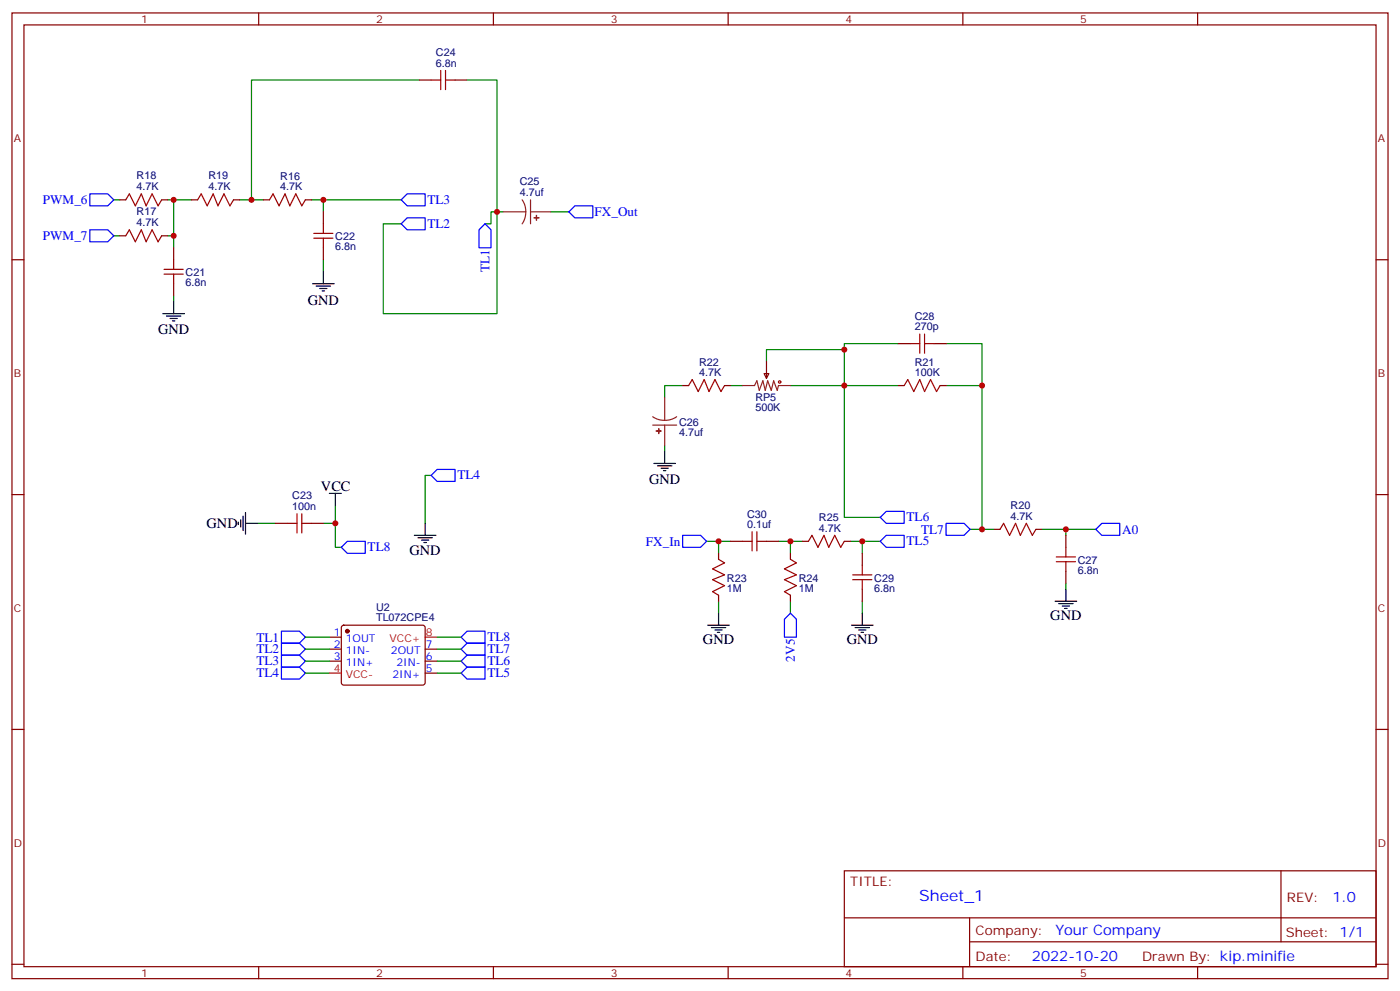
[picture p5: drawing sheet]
<svg xmlns="http://www.w3.org/2000/svg" width="412mm" height="292mm" viewBox="0 0 412 292" stroke-linecap="round" stroke-linejoin="round" font-family="sans-serif">
<g fill="none" stroke="#870000" stroke-width=".35">
<path d="M3.5 3.8h405.4v284.3h-405.4zM7.1 7.3h398.2v277.3h-398.2zM76.2 3.8v3.5M145.3 3.8v3.5M214.5 3.8v3.5M283.6 3.8v3.5M352.8 3.8v3.5M123.5 23.6h3.5M134.1 23.6h3.5M35.3 58.8h1.7M47.6 58.8h1.8M56.4 58.8h1.8"/>
<path d="M68.8 58.8h1.8M77.6 58.8h1.8M90 58.8h1.7M3.5 76.5h3.6M35.3 69.4h1.7M47.6 69.4h1.8M51.2 73v3.5M95.2 62.4v3.5M95.2 73v3.5M405.3 76.5h3.6M51.2 83.5v3.6M201.1 113.5h1.7"/>
<path d="M213.4 113.5h1.8M225.1 110h1.4l-.7 1.4zM225.8 106.5v4.9M264.6 101.2h3.5M264.6 113.5h1.7M275.2 101.2h3.5M276.9 113.5h1.8M3.5 145.6h3.6M81.1 154.1h3.6M91.7 154.1h3.5M215.2 159.4h3.5M225.8 159.4h3.5"/>
<path d="M236.4 159.4h1.7M248.7 159.4h1.8M292.8 155.9h1.8M305.2 155.9h1.7M314 157.6v3.5M405.3 145.6h3.6M211.7 162.9v1.8M211.7 175.3v1.7M232.8 162.9v1.8M232.8 175.3v1.7M254 162.9v3.5M254 173.5v3.5"/>
<path d="M314 168.2v3.5M97 187.6h3.5M97 191.1h3.5M97 194.7h3.5M100.8 184.3l.4-.2h23.3l.5 .2 .2 .5v16.5l-.7 .4h-23.5l-.5-.7v-16.2zM125.2 191.1h3.6M125.2 194.7h3.6M125.2 198.2h3.6M3.5 214.8h3.6M405.3 214.8h3.6M248.7 256.4h156.6v28.2h-156.6zM377.3 256.4v20.9"/>
<path d="M248.7 270.2h156.5M285.6 277.3h119.6M285.6 270.2v14.2M3.5 283.9h3.6M76.2 284.6v3.5M145.3 284.6v3.5M214.5 284.6v3.5M283.6 284.6v3.5M352.8 284.6v3.5M405.3 283.9h3.6"/>
</g>
<g fill="none" stroke="#008700" stroke-width=".35">
<path d="M123.5 23.6h-49.4v35.2M137.6 23.6h8.8v68.8h-33.5v-26.5h5.3M33.5 58.8h1.8M49.4 58.8h7M51.2 58.8v14.2M70.6 58.8h7M91.7 58.8h3.5v3.6M95.2 58.8h23M33.5 69.4h1.8M49.4 69.4h1.8M95.2 76.5v3.5M148.2 62.4h-3.6v3.5h-1.7"/>
<path d="M162.3 62.4h5.3M51.2 87.1v1.7M201.1 113.5h-5.3v3.6M215.2 113.5h3.5M232.8 113.5h31.8M248.7 102.9h-22.9v3.6M264.6 101.2h-15.9v51.1h10.6M278.7 101.2h10.6v54.7M278.7 113.5h10.6M127 140h-1.8v14.1M195.8 131.2v1.7M75.8 154.1h5.3"/>
<path d="M95.2 154.1h3.6M98.8 148.8v12.3h1.7M208.1 159.4h7.1M211.7 159.4v3.5M229.3 159.4h7.1M232.8 159.4v3.5M250.5 159.4h8.8M254 159.4v3.5M285.8 155.9h7M306.9 155.9h15.9M314 155.9v1.7M211.7 177v3.6"/>
<path d="M232.8 177v3.6M254 177v3.6M314 171.7v1.8M90 198.2h7M90 194.7h7M90 191.1h7M90 187.6h7M128.8 198.2h7M128.8 194.7h7M128.8 191.1h7M128.8 187.6h7"/>
</g>
<g fill="none" stroke="#a10000" stroke-width=".35">
<path d="M127 23.6h2.8M129.8 20.7v5.7M131.2 23.6h2.9M131.2 20.7v5.7M37 58.8l1.1-1.7 1.8 3.5 1.7-3.5 1.4 3.5 1.8-3.5 1.8 3.5 1-1.8M58.2 58.8l1.1-1.7 1.7 3.5 1.8-3.5 1.4 3.5 1.8-3.5 1.7 3.5 1.1-1.8M79.4 58.8l1-1.7 1.8 3.5 1.8-3.5 1.4 3.5 1.7-3.5 1.8 3.5 1.1-1.8M37 69.4l1.1-1.7 1.8 3.5 1.7-3.5 1.4 3.5 1.8-3.5 1.8 3.5 1-1.8M48.3 79.3h5.7M51.2 76.5v2.8M92.4 70.1h5.7M92.4 68.7h5.7"/>
<path d="M95.2 65.9v2.8M95.2 70.1v2.9M48.3 80.7h5.7M51.2 80.7v2.8M270.9 98.4v5.6M272.3 98.4v5.6M202.8 113.5l1.1-1.7 1.8 3.5 1.7-3.5 1.4 3.5 1.8-3.5 1.8 3.5 1-1.8M266.3 113.5l1.1-1.7 1.8 3.5 1.7-3.5 1.4 3.5 1.8-3.5 1.8 3.5 1-1.8M268.1 101.2h2.8M272.3 101.2h2.9M84.7 154.1h2.8M87.5 151.3v5.6"/>
<path d="M88.9 154.1h2.8M88.9 151.3v5.6M218.7 159.4h2.8M221.5 156.6v5.6M223 159.4h2.8M223 156.6v5.6M238.1 159.4l1.1-1.8 1.7 3.5 1.8-3.5 1.4 3.5 1.8-3.5 1.7 3.5 1.1-1.7M294.6 155.9l1-1.8 1.8 3.5 1.8-3.5 1.4 3.5 1.7-3.5 1.8 3.5 1.1-1.7M211.7 164.7l1.7 1-3.5 1.8 3.5 1.8-3.5 1.4 3.5 1.7-3.5 1.8 1.8 1.1M232.8 164.7l1.8 1-3.5 1.8 3.5 1.8-3.5 1.4 3.5 1.7-3.5 1.8 1.7 1.1M251.2 170.7h5.6M251.2 169.3h5.6"/>
<path d="M254 166.4v2.9M254 170.7v2.8M311.1 164h5.7M311.1 165.4h5.7M314 161.1v2.9M314 165.4v2.8"/>
<circle cx="229.7" cy="112.5" r=".35"/>
</g>
<g fill="none" stroke="#000" stroke-width=".35">
<path d="M48 92.4h6.3M49 93.1h4.3M50.1 93.8h2.1M50.8 94.5h.7M51.2 88.8v3.6M92.1 83.5h6.3M93.1 84.2h4.3M94.2 84.9h2.1M94.9 85.7h.7M95.2 80v3.5M192.6 136.5h6.4M193.7 137.2h4.2"/>
<path d="M194.7 137.9h2.1M195.4 138.6h.7M195.8 132.9v3.6M70.2 153.7v.7M70.9 153v2.2M71.6 152v4.2M72.3 154.1h3.5M72.3 150.9v6.4M97 145.3h3.5M98.8 145.3v3.5M122.1 157.6h6.3M123.1 158.3h4.3"/>
<path d="M124.2 159h2.1M124.9 159.7h.7M125.2 154.1v3.5M310.8 177h6.3M311.9 177.7h4.2M312.9 178.4h2.1M313.6 179.1h.7M314 173.5v3.5M208.5 184.1h6.3M209.5 184.8h4.3M210.6 185.5h2.1M211.3 186.2h.7"/>
<path d="M211.7 180.6v3.5M250.8 184.1h6.4M251.9 184.8h4.2M252.9 185.5h2.2M253.6 186.2h.8M254 180.6v3.5"/>
</g>
<g fill="none" stroke="#00f" stroke-width=".35">
<path d="M26.5 57.1h5.2l1.8 1.7-1.8 1.8h-5.2zM119.9 57.1h5.3v3.5h-5.3l-1.7-1.8zM26.5 67.7h5.2l1.8 1.7-1.8 1.8h-5.2zM118.2 65.9l1.7-1.8h5.3v3.6h-5.3zM141.1 67.7l1.8-1.8 1.7 1.8v5.3h-3.5zM167.6 62.4l1.7-1.8h5.3v3.5h-5.3zM127 140l1.8-1.8h5.3v3.5h-5.3zM201.1 157.6h5.3l1.7 1.8-1.7 1.7h-5.3zM259.3 159.4l1.8-1.8h5.2v3.5h-5.2zM259.3 152.3l1.8-1.7h5.2v3.5h-5.2zM278.7 154.1h5.3l1.8 1.8-1.8 1.7h-5.3zM322.8 155.9l1.8-1.8h5.2v3.5h-5.2z"/>
<path d="M100.5 161.1l1.8-1.7h5.3v3.5h-5.3zM82.9 185.8h5.3l1.8 1.8-1.8 1.8h-5.3zM82.9 189.4h5.3l1.8 1.7-1.8 1.8h-5.3zM82.9 192.9h5.3l1.8 1.8-1.8 1.7h-5.3zM82.9 196.4h5.3l1.8 1.8-1.8 1.8h-5.3zM135.8 187.6l1.8-1.8h5.3v3.6h-5.3zM135.8 191.1l1.8-1.7h5.3v3.5h-5.3zM135.8 198.2l1.8-1.8h5.3v3.6h-5.3zM137.6 192.9h5.3v3.5h-5.3l-1.8-1.7zM232.8 180.6l1.8 1.7v5.3h-3.5v-5.3z"/>
</g>
<path d="M153.8 58.8l.8 1.7 .3 1.9M156.3 58.8v7.1M148.2 62.4h6.7M154.9 62.4l-.3 1.8-.8 1.7M156.3 62.4h6M195.8 117.1v6.7M218.7 113.5h3.5l.8-1.4 .7 2.8 1-2.8 .7 2.8 .7-2.8 1.1 2.8 .7-2.8 1.1 2.8 .3-1.4h3.5M192.3 122.7l1.6 .8 1.9 .3M192.3 125.2h7M195.8 125.2v6M199.3 122.7l-1.7 .8-1.8 .3" fill="none" stroke="#8c2424" stroke-width=".35"/>
<g fill="#8c2424" stroke="#8c2424" stroke-width=".35">
<path d="M158 63.4v1.4z"/>
<path d="M157.3 64.1h1.4z"/>
<path d="M193.3 126.9h1.4z"/>
<path d="M194 126.2l.1 1.4z"/>
</g>
<circle cx="102.3" cy="185.8" r=".53" fill="#870000" stroke="#870000" stroke-width=".35"/>
<path d="M97 198.2h3.5M125.2 187.6h3.6" fill="none" stroke="#f00" stroke-width=".35"/>
<g fill="#c00">
<circle cx="74.1" cy="58.8" r=".88"/>
<circle cx="95.3" cy="58.8" r=".88"/>
<circle cx="146.4" cy="62.4" r=".88"/>
<circle cx="98.8" cy="154.1" r=".88"/>
<circle cx="51.2" cy="69.4" r=".88"/>
<circle cx="51.2" cy="58.8" r=".88"/>
<circle cx="248.7" cy="102.9" r=".88"/>
<circle cx="248.7" cy="113.5" r=".88"/>
<circle cx="289.3" cy="113.5" r=".88"/>
<circle cx="289.3" cy="155.9" r=".88"/>
<circle cx="314" cy="155.9" r=".88"/>
<circle cx="254" cy="159.4" r=".88"/>
<circle cx="232.8" cy="159.4" r=".88"/>
<circle cx="211.7" cy="159.4" r=".88"/>
</g>
<text font-size="4.6" fill="#00f" x="270.8" y="265.4">Sheet_1</text>
<g font-size="4.2">
<text x="90.7" y="89.7">GND</text>
<text x="46.6" y="98.5">GND</text>
<text x="191.2" y="142.4">GND</text>
<text x="94.5" y="144.6">VCC</text>
<text x="60.9" y="155.5">GND</text>
<text x="120.6" y="163.3">GND</text>
<text x="309.4" y="182.7">GND</text>
<text x="207.1" y="189.7">GND</text>
<text x="249.4" y="189.7">GND</text>
</g>
<g font-size="4.2" fill="#00f">
<text x="392.5" y="265.7">1.0</text>
<text x="310.9" y="275.2">Your Company</text>
<text x="304" y="283">2022-10-20</text>
</g>
<g font-size="3.9" fill="#00f">
<text x="12.6" y="60.1">PWM_6</text>
<text x="125.9" y="60">TL3</text>
<text x="175.2" y="63.7">FX_Out</text>
<text x="12.6" y="70.7">PWM_7</text>
<text x="125.9" y="67.1">TL2</text>
<text x="144.1" y="80.1" transform="rotate(-90 144.1 80.1)">TL1</text>
<text x="134.8" y="141.2">TL4</text>
<text x="267.1" y="153.5">TL6</text>
<text x="190.3" y="160.6">FX_In</text>
<text x="267.1" y="160.6">TL5</text>
<text x="271.3" y="157.1">TL7</text>
<text x="330.6" y="157.1">A0</text>
<text x="108.3" y="162.3">TL8</text>
<text x="75.5" y="188.9">TL1</text>
<text x="143.6" y="188.8">TL8</text>
<text x="75.5" y="192.4">TL2</text>
<text x="75.5" y="195.9">TL3</text>
<text x="143.6" y="192.3">TL7</text>
<text x="143.6" y="195.8">TL6</text>
<text x="234.1" y="194.8" transform="rotate(-90 234.1 194.8)">2V5</text>
<text x="75.5" y="199.5">TL4</text>
<text x="143.6" y="199.4">TL5</text>
</g>
<g font-size="3.9" fill="#800">
<text x="250.5" y="261">TITLE:</text>
<text x="379.1" y="265.7">REV:</text>
<text x="287.4" y="275.2">Company:</text>
<text x="378.7" y="275.8">Sheet: 1/1</text>
<text x="287.4" y="282.9">Date:</text>
<text x="336.4" y="282.9">Drawn By: kip.minifie</text>
</g>
<g font-size="3.2" fill="#800">
<text x="41.6" y="6.8">1</text>
<text x="110.8" y="6.8">2</text>
<text x="179.9" y="6.8">3</text>
<text x="249.1" y="6.8">4</text>
<text x="318.2" y="6.8">5</text>
<text x="4.1" y="41.9">A</text>
<text x="405.9" y="41.9">A</text>
<text x="4.1" y="111.1">B</text>
<text x="405.9" y="111.1">B</text>
<text x="4.1" y="180.2">C</text>
<text x="405.9" y="180.2">C</text>
<text x="4.1" y="249.3">D</text>
<text x="405.9" y="249.3">D</text>
<text x="41.6" y="287.6">1</text>
<text x="110.8" y="287.6">2</text>
<text x="179.9" y="287.6">3</text>
<text x="249.1" y="287.6">4</text>
<text x="318.2" y="287.6">5</text>
</g>
<g font-size="3.2" fill="#000080">
<text x="128.4" y="16.5">C24</text>
<text x="128.4" y="19.7">6.8n</text>
<text x="40.2" y="52.8">R18</text>
<text x="61.4" y="52.8">R19</text>
<text x="82.6" y="52.9">R16</text>
<text x="40.2" y="56">4.7K</text>
<text x="61.4" y="56">4.7K</text>
<text x="82.6" y="56">4.7K</text>
<text x="153.1" y="57.8">4.7uf</text>
<text x="153.1" y="54.6">C25</text>
<text x="40.2" y="63.4">R17</text>
<text x="40.2" y="66.6">4.7K</text>
<text x="98.8" y="70.6">C22</text>
<text x="98.8" y="73.7">6.8n</text>
<text x="54.7" y="81.1">C21</text>
<text x="54.7" y="84.3">6.8n</text>
<text x="269.5" y="94.3">C28</text>
<text x="269.5" y="97.3">270p</text>
<text x="206" y="107.7">R22</text>
<text x="269.5" y="107.7">R21</text>
<text x="206" y="110.7">4.7K</text>
<text x="269.5" y="110.7">100K</text>
<text x="222.5" y="118">RP5</text>
<text x="200" y="125.4">C26</text>
<text x="222.5" y="121.1">500K</text>
<text x="200" y="128.4">4.7uf</text>
<text x="86.1" y="147">C23</text>
<text x="86.1" y="150.2">100n</text>
<text x="220.1" y="155.5">0.1uf</text>
<text x="220.1" y="152.5">C30</text>
<text x="241.2" y="153.5">R25</text>
<text x="297.7" y="153">4.7K</text>
<text x="297.7" y="150">R20</text>
<text x="241.2" y="156.6">4.7K</text>
<text x="317.5" y="165.9">C27</text>
<text x="214.1" y="171.2">R23</text>
<text x="235.3" y="171.2">R24</text>
<text x="257.5" y="171.2">C29</text>
<text x="317.5" y="169">6.8n</text>
<text x="110.8" y="179.8">U2</text>
<text x="214.1" y="174.3">1M</text>
<text x="235.3" y="174.3">1M</text>
<text x="257.5" y="174.3">6.8n</text>
<text x="110.8" y="182.9">TL072CPE4</text>
</g>
<g font-size="3.2" fill="#00f">
<text x="98.4" y="187.3">1</text>
<text x="98.4" y="190.8">2</text>
<text x="101.8" y="189">1OUT</text>
<text x="125.4" y="190.8">7</text>
<text x="98.4" y="194.3">3</text>
<text x="101.8" y="192.5">1IN-</text>
<text x="101.8" y="196.1">1IN+</text>
<text x="115.1" y="192.5">2OUT</text>
<text x="116.8" y="196.1">2IN-</text>
<text x="125.4" y="197.8">5</text>
<text x="125.4" y="194.3">6</text>
<text x="115.6" y="199.6">2IN+</text>
</g>
<g font-size="3.2" fill="#f00">
<text x="114.7" y="189">VCC+</text>
<text x="125.4" y="187.3">8</text>
<text x="98.4" y="197.8">4</text>
<text x="101.8" y="199.6">VCC-</text>
</g>
</svg>
